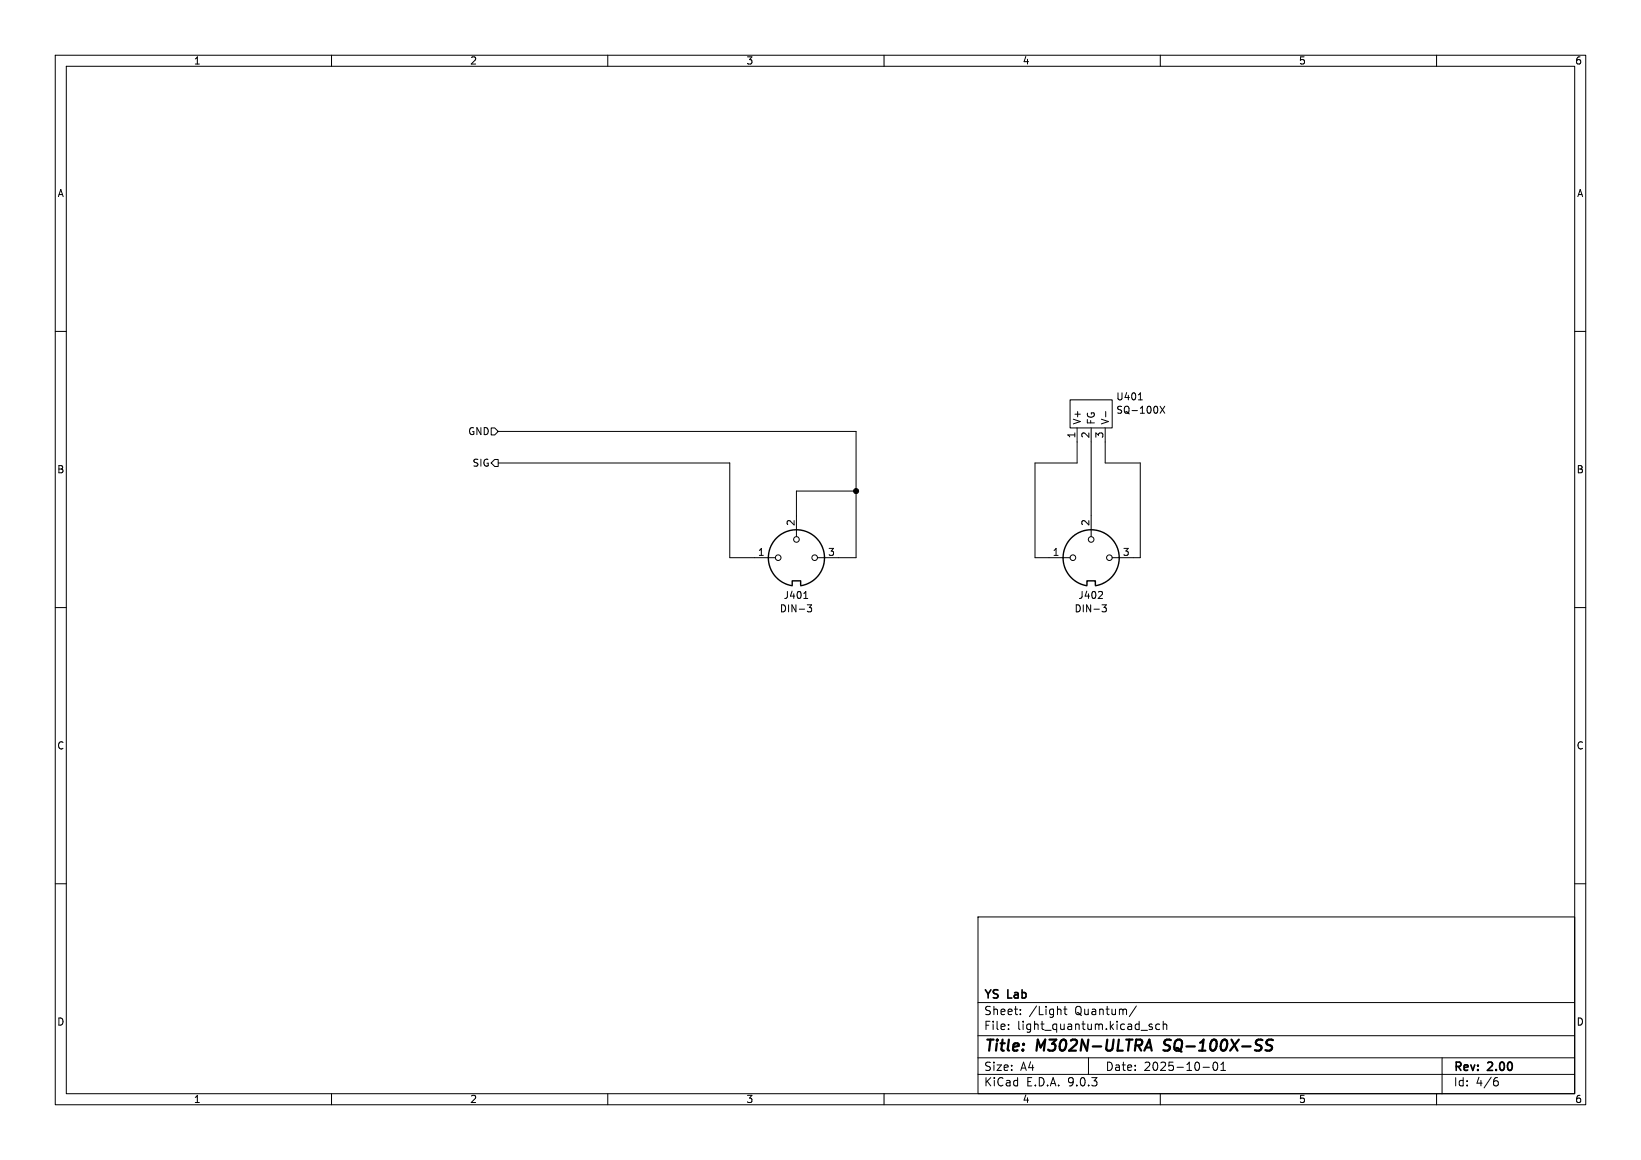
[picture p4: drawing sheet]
<svg xmlns="http://www.w3.org/2000/svg" width="297mm" height="210mm" viewBox="0 0 297 210" stroke-linecap="round" stroke-linejoin="round" font-family="sans-serif">
<g fill="none" stroke="#000" stroke-width=".18">
<path d="M10 10h277v190h-277zM12 12h273v186h-273zM60 10v2M110 10v2M160 10v2M210 10v2M260 10v2M10 60h2M88.9 77.5h.6l.7 .6-.7 .6h-.6zM90.2 78.1h64.7v22.9h-6.9M193.7 72.4h7.6v5.1h-7.6zM194.9 77.5v6.3h-7.6v17.2h6.4"/>
<path d="M197.5 77.5v19.7M200 77.5v6.3h6.4v17.2h-5.1M200.1 74.5v1M206 72.4h.8M210 73.5l.8 1.3M210.8 73.5l-.8 1.3M285 60h2M88.9 83.8l.6-.6h.7v1.3h-.7zM90.2 83.8h41.9v17.2h8.2M154.9 88.9h-10.8v8.3M10 110h2M145.5 108.3h.7"/>
<path d="M146.1 109.5h.8l-.4 .5 .3 .1v.5l-.1 .2-.5-.1M199.4 107.1l.1 .2v.3l-.7 .7h.7M199.5 109.5h.7l-.4 .5 .4 .1v.5l-.2 .2-.5-.1M285 110h2M10 160h2M177 166h108v32h-108zM285 160h2M60 198v2M110 198v2M160 198v2M177 194.5h108M177 191.5h108"/>
<path d="M177 187.5h108M177 181.5h108M182.5 186.3v.1M182.5 185.5v.1M184.7 183.6v.1M184.7 182.8v.1M192 182.8v.9M192.5 182.7h.6M192.7 182.2v1.3l.4 .2M197 191.5v3M205.7 182.1l-1.3 2M208.5 185.5l-.3-.1-.2 .2v.2l.5 .2v.3h-.5"/>
<path d="M209.9 185.5l-.4-.1-.3 .3v.4l.1 .2h.6M210 198v2M210.5 185.5l.2-.1 .4 .1 .1 .9M210.5 184.9v1.5M217.7 193.2h1.2M219.7 192.4l.2-.1a.8 .8 0 0 1 .5 .7 .8 .8 0 0 1-.5 .8l-.2-.1-.2-.5zM221 193.8h.8M221 192.7l.4-.4v1.5M260 198v2M261 191.5v6.5M270.6 195.7h.4l.2 .3-.1 .5-.5 .1M271 195.1l-.4 .1"/>
<circle cx="144.1" cy="97.7" r=".51"/>
<circle cx="197.5" cy="97.7" r=".51"/>
<circle cx="140.8" cy="101" r=".51"/>
<circle cx="147.4" cy="101" r=".51"/>
<circle cx="194.2" cy="101" r=".51"/>
<circle cx="200.8" cy="101" r=".51"/>
</g>
<path d="M207.1 190.2l.9-2 .4 2M207.4 189.6h.9M210.6 190.1l.2 .1M210.9 188.4l-.2 .2 .1 .4M230.4 188.3a.85 .85 0 0 0-1.1 .1 .45 .45 0 0 0 .2 .8l.4 .1a.49 .49 0 0 1 .3 .5 .49 .49 0 0 1-.4 .4l-.8-.1" fill="none" stroke="#000" stroke-width=".4"/>
<path d="M143.4 105.9v-.7h1.5v.7M143.4 106a5.1 5.1 0 0 1-3.5-7.8 5.1 5.1 0 0 1 8.5 0 5.1 5.1 0 0 1-3.5 7.8M196.7 105.9v-.7h1.5v.7M196.7 106a5.1 5.1 0 0 1-3.5-7.8 5.1 5.1 0 0 1 8.6 0 5.1 5.1 0 0 1-3.6 7.8" fill="none" stroke="#000" stroke-width=".25"/>
<circle cx="154.9" cy="88.9" r=".46" fill="#000" stroke="#000" stroke-width=".18"/>
<g font-size="2.8">
<text x="178" y="190.9">Title:</text>
<text x="187.7" y="190.9">M302N-ULTRA</text>
<text x="211.5" y="190.9">SQ-100X-SS</text>
</g>
<g font-size="2.1">
<text x="178" y="184">Sheet:</text>
<text x="178" y="181.2">YS</text>
<text x="182.5" y="181.2">Lab</text>
<text x="186.2" y="184">/Light</text>
<text x="194.6" y="184">Quantum/</text>
<text x="178" y="186.7">File:</text>
<text x="184.1" y="186.7">light_quantum.kicad_sch</text>
<text x="178" y="196.9">KiCad</text>
<text x="178" y="194.1">Size:</text>
<text x="184.7" y="194.1">A4</text>
<text x="185.7" y="196.9">E.D.A.</text>
<text x="193.3" y="196.9">9.0.3</text>
<text x="200" y="194.1">Date:</text>
<text x="207" y="194.1">2025-10-01</text>
<text x="263" y="194.3">Rev:</text>
<text x="263" y="196.9">Id:</text>
<text x="267.1" y="196.9">4/6</text>
<text x="269.4" y="194.3">2.00</text>
</g>
<g font-size="1.8">
<text x="35" y="11.9">1</text>
<text x="85" y="11.9">2</text>
<text x="135" y="11.9">3</text>
<text x="185" y="11.9">4</text>
<text x="235" y="11.9">5</text>
<text x="285" y="11.9">6</text>
<text x="10.3" y="35.9">A</text>
<text x="285.3" y="35.9">A</text>
<text x="195.8" y="77" transform="rotate(-90 195.8 77)">V+</text>
<text x="198.3" y="77" transform="rotate(-90 198.3 77)">FG</text>
<text x="200.9" y="77" transform="rotate(-90 200.9 77)">V-</text>
<text x="201.9" y="72.7">U401</text>
<text x="201.9" y="75.1">SQ-100X</text>
<text x="84.6" y="79">GND</text>
<text x="194.7" y="79.4" transform="rotate(-90 194.7 79.4)">1</text>
<text x="197.2" y="79.4" transform="rotate(-90 197.2 79.4)">2</text>
<text x="199.8" y="79.4" transform="rotate(-90 199.8 79.4)">3</text>
<text x="10.3" y="85.9">B</text>
<text x="85.4" y="84.7">SIG</text>
<text x="285.3" y="85.9">B</text>
<text x="143.9" y="95.3" transform="rotate(-90 143.9 95.3)">2</text>
<text x="197.2" y="95.3" transform="rotate(-90 197.2 95.3)">2</text>
<text x="137.1" y="100.7">1</text>
<text x="149.8" y="100.7">3</text>
<text x="190.4" y="100.7">1</text>
<text x="203.1" y="100.7">3</text>
<text x="141" y="111.1">DIN-3</text>
<text x="141.7" y="108.6">J401</text>
<text x="194.4" y="111.1">DIN-3</text>
<text x="195.1" y="108.6">J402</text>
<text x="10.3" y="135.9">C</text>
<text x="285.3" y="135.9">C</text>
<text x="10.3" y="185.9">D</text>
<text x="285.3" y="185.9">D</text>
<text x="35" y="199.9">1</text>
<text x="85" y="199.9">2</text>
<text x="135" y="199.9">3</text>
<text x="185" y="199.9">4</text>
<text x="235" y="199.9">5</text>
<text x="285" y="199.9">6</text>
</g>
</svg>
